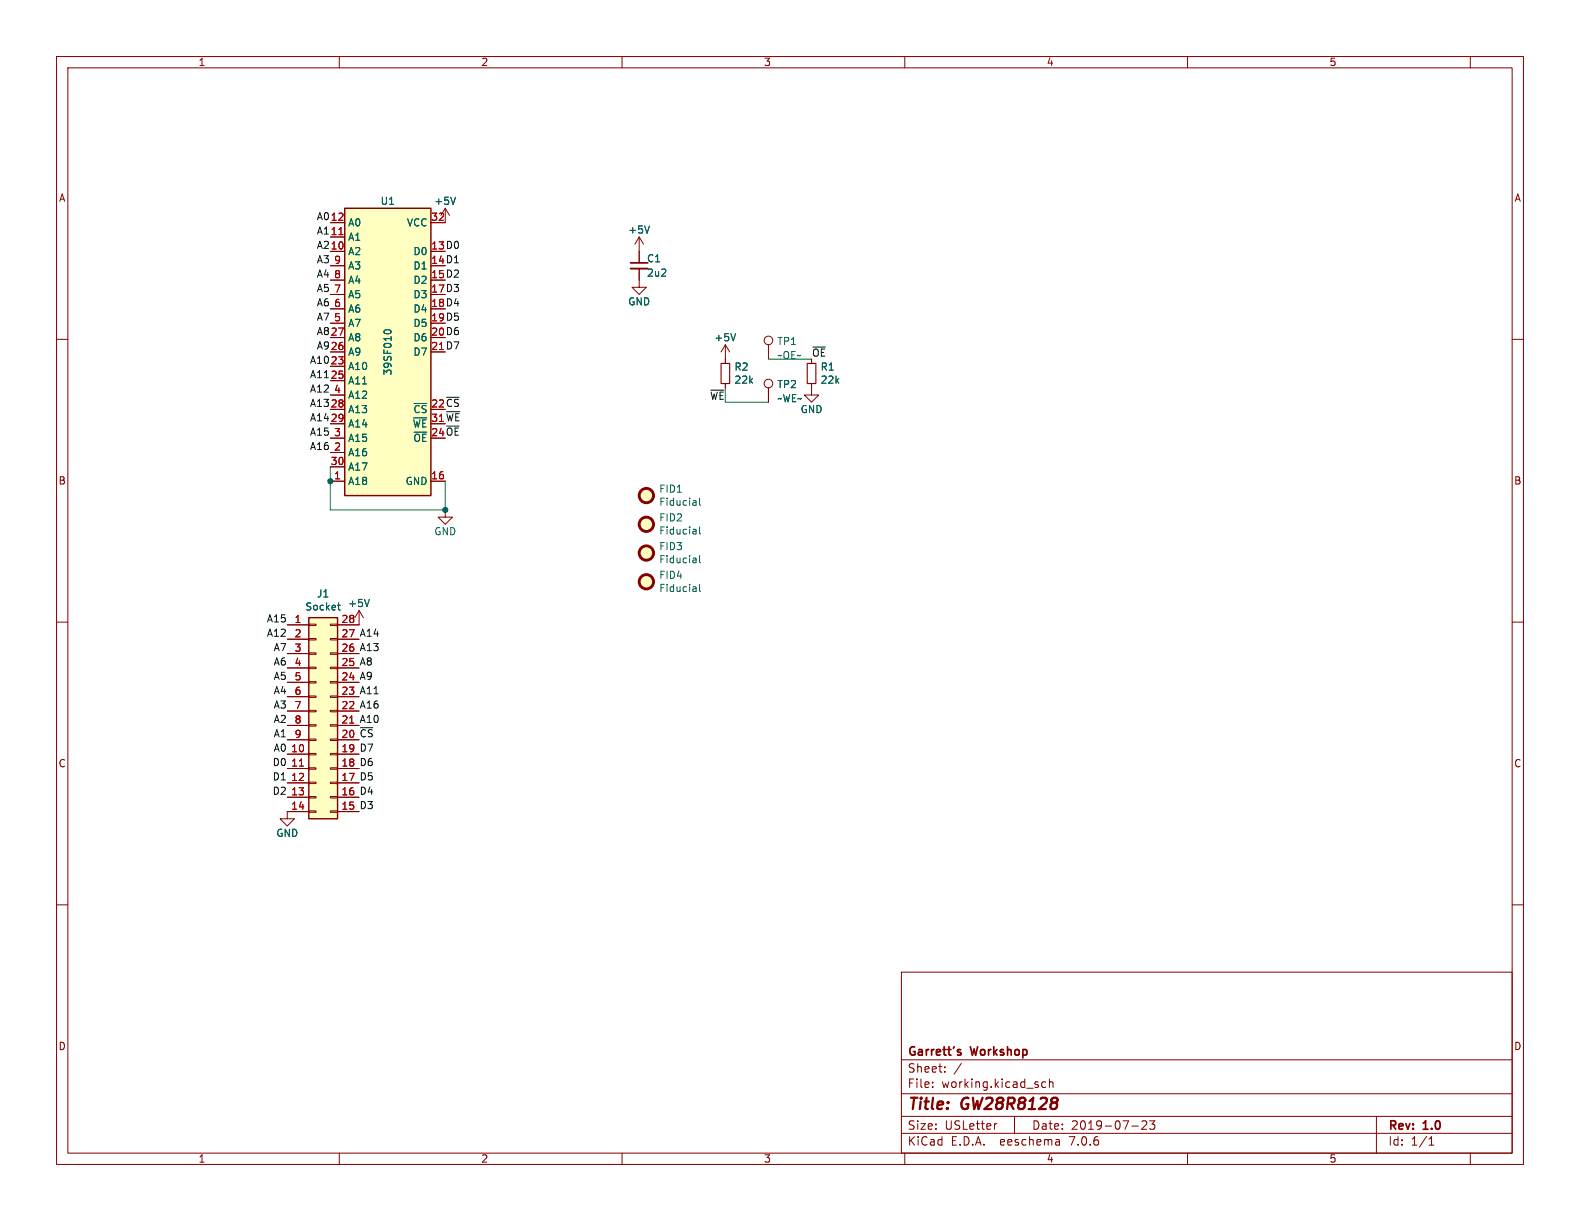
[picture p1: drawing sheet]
<svg xmlns="http://www.w3.org/2000/svg" width="279mm" height="216mm" viewBox="0 0 279 216" stroke-linecap="round" stroke-linejoin="round" font-family="sans-serif">
<g fill="none" stroke="#840000" stroke-width=".18">
<path d="M10 10h259.4v195.9h-259.4zM12 12h255.4v191.9h-255.4zM60 10v2M110 10v2M160 10v2M210 10v2M260 10v2M58.4 39.4h2.6M78.7 36.8l-.7 1.3M78.7 36.8v2.6h-2.5M78.7 36.8l.8 1.3M10 60h2"/>
<path d="M58.4 44.5h2.6M58.4 41.9h2.6M58.4 59.7h2.6M58.4 57.2h2.6M58.4 54.6h2.6M58.4 52.1h2.6M58.4 49.5h2.6M58.4 47h2.6M113 47.5v3.3h1.3l-1.3 1.3-1.2-1.3h1.2M113 41.9l-.7 1.3M113 41.9v4.6M113 41.9l.8 1.3"/>
<path d="M267.4 60h2M58.4 64.8h2.6M58.4 67.3h2.6M58.4 62.2h2.6M58.4 72.4h2.6M58.4 74.9h2.6M58.4 77.5h2.6M58.4 69.9h2.6M128.3 61l-.8 1.2M128.3 61v3.3M128.3 67.8v.8M128.3 61l.7 1.2"/>
<path d="M135.9 61v2.5M135.9 68.6v2.5M143.5 67.8v2.1h1.3l-1.3 1.2-1.3-1.2h1.3M143.5 63.5v.8M58.4 85.1h2.6M58.4 80h2.6M58.4 82.6h2.6M76.2 85.1h2.5M78.7 90.2v1.2h1.3l-1.3 1.3-1.2-1.3h1.2M10 110h2M50.8 110.5h3.8M50.8 113h3.8"/>
<path d="M50.8 118.1h3.8M50.8 115.6h3.8M54.6 118h1.3v.2h-1.3zM54.6 115.4h1.3v.3h-1.3zM54.6 112.9h1.3v.3h-1.3zM54.6 110.4h1.3v.2h-1.3zM58.4 118h1.3v.2h-1.3zM58.4 115.4h1.3v.3h-1.3zM58.4 112.9h1.3v.3h-1.3zM58.4 110.4h1.3v.2h-1.3zM59.7 113h3.8M59.7 118.1h3.8"/>
<path d="M59.7 115.6h3.8M63.5 108l-.8 1.2M63.5 108v2.5h-3.8M63.5 108l.8 1.2M267.4 110h2M50.8 133.4h3.8M50.8 135.9h3.8M50.8 138.4h3.8M50.8 130.8h3.8M50.8 128.3h3.8M50.8 125.7h3.8M50.8 123.2h3.8"/>
<path d="M50.8 120.7h3.8M54.6 138.3h1.3v.3h-1.3zM54.6 135.8h1.3v.2h-1.3zM54.6 133.2h1.3v.3h-1.3zM54.6 130.7h1.3v.2h-1.3zM54.6 128.1h1.3v.3h-1.3zM54.6 125.6h1.3v.3h-1.3zM54.6 123.1h1.3v.2h-1.3zM54.6 120.5h1.3v.3h-1.3zM58.4 138.3h1.3v.3h-1.3zM58.4 135.8h1.3v.2h-1.3zM58.4 133.2h1.3v.3h-1.3z"/>
<path d="M58.4 130.7h1.3v.2h-1.3zM58.4 128.1h1.3v.3h-1.3zM58.4 125.6h1.3v.3h-1.3zM58.4 123.1h1.3v.2h-1.3zM58.4 120.5h1.3v.3h-1.3zM59.7 133.4h3.8M59.7 135.9h3.8M59.7 138.4h3.8M59.7 130.8h3.8M59.7 128.3h3.8M59.7 125.7h3.8M59.7 123.2h3.8"/>
<path d="M59.7 120.7h3.8M10 160h2M50.8 141h3.8M54.6 143.4h1.3v.2h-1.3zM54.6 140.8h1.3v.3h-1.3zM54.6 143.5h-3.8v1.3h1.3l-1.3 1.3-1.3-1.3h1.3M58.4 143.4h1.3v.2h-1.3zM58.4 140.8h1.3v.3h-1.3zM59.7 141h3.8M59.7 143.5h3.8M267.4 160h2M159.4 171.9h108v32h-108z"/>
<path d="M159.4 197.4h108M159.4 193.4h108M159.4 187.4h108M164.9 192.1v.2M164.9 191.4v.1M167.1 189.4v.2M167.1 188.7v.1M170 188l-1.3 1.9M176.3 198.7l-.3 .1M179.4 197.4v3M184.9 191.4l-.4-.1-.3 .3v.4l.2 .2h.5M185.6 191.4l.2-.1 .3 .1 .1 .9"/>
<path d="M185.6 190.8v1.5M200.1 199.1h1.2M201.9 198.3l.6-.1 .2 .1 .1 .3-.9 1.1h.9M203.3 198.2h.9l-.5 .6 .4 .1v.6l-.2 .2h-.4l-.2-.2M243.4 197.4v6.5M60 203.9v2M110 203.9v2M159.4 200.4h108M160 203.9v2M187.3 201.6l.1 .9M187.4 202.4l-.2 .1M187.4 201.8l-.2 .1"/>
<path d="M210 203.9v2M252.7 202.5h.9M252.7 201.4l.4-.4v1.5M260 203.9v2"/>
<circle cx="135.9" cy="60.2" r=".76"/>
<circle cx="135.9" cy="67.8" r=".76"/>
</g>
<path d="M111.5 46.5h3.1M169.5 186.1h.4l.1 .3-.3 .2h-.2M169.5 185.6h.4" fill="none" stroke="#840000" stroke-width=".3"/>
<g fill="none" stroke="#006464" stroke-width=".18">
<path d="M80.6 34.9l-.5 1.2M114.8 39.9l-.4 1.3M68 58.8l-.1-.1a.68 .68 0 0 1 .6-.4 .68 .68 0 0 1 .7 .4l-.1 .1M130.1 59l-.4 1.3M123 88.6l.1 .8M123 93.6l.1 .8M123 98.7l.1 .8M123.1 99.5h-.1M123.1 99h-.1M123.1 89.3l-.1 .1M123.1 88.8l-.1 .1M123.1 94.4h-.1"/>
<path d="M123.1 93.9h-.1M123.7 98.2v1.1l.2 .2M123.7 88.1v1.1l.2 .2M123.7 93.2v1.1l.2 .1M59.7 107h.5M59.9 107.7l.3 .2M65.3 106l-.4 1.3M123 103.8l.1 .8M123.1 104.5l-.1 .1M123.1 104l-.1 .1M123.7 103.3v1.1l.2 .2"/>
</g>
<path d="M127.5 64.3h1.5v3.5h-1.5zM142.7 64.3h1.6v3.5h-1.6z" fill="none" stroke="#840000" stroke-width=".2"/>
<g fill="#ffffc2" stroke="#ffffc2" stroke-width=".18">
<path d="M54.6 109.2h5.1v35.6h-5.1z"/>
<path d="M61 36.8h15.2v50.8h-15.2z"/>
<circle cx="114.3" cy="97.8" r="1.27"/>
<circle cx="114.3" cy="87.6" r="1.27"/>
<circle cx="114.3" cy="92.7" r="1.27"/>
<circle cx="114.3" cy="102.9" r="1.27"/>
</g>
<path d="M61 36.8h15.2v50.8h-15.2zM54.6 109.2h5.1v35.6h-5.1z" fill="none" stroke="#840000" stroke-width=".25"/>
<path d="M59.9 41.5h.8M52.9 135.5h.8M61.8 127.9h.8" fill="none" stroke="#a90000" stroke-width=".18"/>
<path d="M111.5 47.5h3.1" fill="none" stroke="#840000" stroke-width=".33"/>
<g fill="none" stroke="#840000" stroke-width=".51">
<circle cx="114.3" cy="87.6" r="1.27"/>
<circle cx="114.3" cy="92.7" r="1.27"/>
<circle cx="114.3" cy="97.8" r="1.27"/>
<circle cx="114.3" cy="102.9" r="1.27"/>
</g>
<path d="M128.3 68.6v2.5h7.6M135.9 63.5h7.6M58.4 82.6v7.6h20.3v-5.1" fill="none" stroke="#009600" stroke-width=".18"/>
<g fill="#009600" stroke="#009600" stroke-width=".18">
<circle cx="58.4" cy="85.1" r=".46"/>
<circle cx="78.7" cy="90.2" r=".46"/>
</g>
<g font-size="2.8" fill="#840000">
<text x="160.4" y="196.8">Title:</text>
<text x="170.1" y="196.8">GW28R8128</text>
</g>
<g font-size="2.1" fill="#840000">
<text x="160.4" y="189.9">Sheet:</text>
<text x="160.4" y="187.1">Garrett's</text>
<text x="171.8" y="187.1">Workshop</text>
<text x="160.4" y="192.6">File:</text>
<text x="166.5" y="192.6">working.kicad_sch</text>
<text x="160.4" y="202.8">KiCad</text>
<text x="160.4" y="200">Size:</text>
<text x="167.1" y="200">USLetter</text>
<text x="168.1" y="202.8">E.D.A.</text>
<text x="177" y="202.8">eeschema</text>
<text x="182.4" y="200">Date:</text>
<text x="189.4" y="202.8">7.0.6</text>
<text x="189.4" y="200">2019-07-23</text>
<text x="245.4" y="200.2">Rev:</text>
<text x="245.4" y="202.8">Id:</text>
<text x="249.5" y="202.8">1/1</text>
<text x="251.8" y="200.2">1.0</text>
</g>
<g font-size="1.8" fill="#840000">
<text x="35" y="11.9">1</text>
<text x="85" y="11.9">2</text>
<text x="135" y="11.9">3</text>
<text x="185" y="11.9">4</text>
<text x="235" y="11.9">5</text>
<text x="10.3" y="35.9">A</text>
<text x="267.7" y="35.9">A</text>
<text x="76.2" y="44.2">13 D0</text>
<text x="76.2" y="46.7">14 D1</text>
<text x="76.2" y="49.3">15 D2</text>
<text x="76.2" y="51.8">17 D3</text>
<text x="76.2" y="54.4">18 D4</text>
<text x="76.2" y="56.9">19 D5</text>
<text x="76.2" y="59.4">20 D6</text>
<text x="76.2" y="72.1">22 ~{CS}</text>
<text x="76.2" y="77.2">24 ~{OE}</text>
<text x="76.2" y="74.7">31 ~{WE}</text>
<text x="10.3" y="85.9">B</text>
<text x="267.7" y="85.9">B</text>
<text x="10.3" y="135.9">C</text>
<text x="267.7" y="135.9">C</text>
<text x="10.3" y="185.9">D</text>
<text x="267.7" y="185.9">D</text>
<text x="35" y="205.8">1</text>
<text x="85" y="205.8">2</text>
<text x="135" y="205.8">3</text>
<text x="185" y="205.8">4</text>
<text x="235" y="205.8">5</text>
</g>
<g font-size="1.8" fill="#0f0f0f">
<text x="55.9" y="39">A012</text>
<text x="55.9" y="41.6">A111</text>
<text x="55.9" y="44.1">A210</text>
<text x="55.9" y="46.6">A3</text>
<text x="55.9" y="51.7">A5</text>
<text x="55.9" y="49.2">A4</text>
<text x="55.9" y="54.3">A6</text>
<text x="55.9" y="59.3">A827</text>
<text x="55.9" y="56.8">A7</text>
<text x="54.7" y="64.4">A10</text>
<text x="55.9" y="61.9">A926</text>
<text x="143.5" y="63.2">~{OE}</text>
<text x="54.7" y="67">A11</text>
<text x="54.7" y="69.5">A12</text>
<text x="125.5" y="70.8">~{WE}</text>
<text x="54.7" y="72">A13</text>
<text x="54.7" y="74.6">A14</text>
<text x="54.7" y="77.1">A15</text>
<text x="54.7" y="79.7">A16</text>
<text x="47.1" y="112.7">A12</text>
<text x="47.1" y="110.1">A15</text>
<text x="63.5" y="112.7">A14</text>
<text x="48.3" y="115.2">A7</text>
<text x="48.3" y="117.8">A6</text>
<text x="63.5" y="117.8">A8</text>
<text x="63.5" y="115.2">A13</text>
<text x="48.3" y="125.4">A3</text>
<text x="48.3" y="122.8">A4</text>
<text x="48.3" y="120.3">A5</text>
<text x="63.5" y="122.8">A11</text>
<text x="63.5" y="125.4">A16</text>
<text x="63.5" y="120.3">A9</text>
<text x="48.3" y="127.9">A2</text>
<text x="48.3" y="130.5">A1</text>
<text x="63.5" y="130.5">~{CS}</text>
<text x="63.5" y="127.9">A10</text>
<text x="48.1" y="135.5">D0</text>
<text x="48.3" y="133">A0</text>
<text x="63.5" y="135.5">D6</text>
<text x="63.5" y="133">D7</text>
<text x="48.1" y="140.6">D2</text>
<text x="48.1" y="138.1">D1</text>
<text x="63.5" y="140.6">D4</text>
<text x="63.5" y="143.2">D3</text>
<text x="63.5" y="138.1">D5</text>
</g>
<g font-size="1.8" fill="#a90000">
<text x="58.4" y="41.7">11</text>
<text x="58.4" y="39.1">12</text>
<text x="76.2" y="39.1">32</text>
<text x="58.4" y="44.2">10</text>
<text x="59" y="46.7">9</text>
<text x="76.2" y="44.2">13</text>
<text x="76.2" y="46.7">14</text>
<text x="59" y="51.8">7</text>
<text x="59" y="49.3">8</text>
<text x="76.2" y="49.3">15</text>
<text x="76.2" y="51.8">17</text>
<text x="58.4" y="59.4">27</text>
<text x="59" y="56.9">5</text>
<text x="59" y="54.4">6</text>
<text x="76.2" y="54.4">18</text>
<text x="76.2" y="56.9">19</text>
<text x="76.2" y="59.4">20</text>
<text x="58.4" y="64.5">23</text>
<text x="58.4" y="62">26</text>
<text x="76.2" y="62">21 D7</text>
<text x="76.2" y="62">21</text>
<text x="58.4" y="67.1">25</text>
<text x="59" y="69.6">4</text>
<text x="58.4" y="72.1">28</text>
<text x="58.4" y="74.7">29</text>
<text x="59" y="77.2">3</text>
<text x="72.9" y="75.8">~{WE}</text>
<text x="76.2" y="72.1">22</text>
<text x="76.2" y="77.2">24</text>
<text x="76.2" y="74.7">31</text>
<text x="58.4" y="82.3">30</text>
<text x="59" y="79.8">2</text>
<text x="59" y="84.8">1</text>
<text x="76.2" y="84.8">16</text>
<text x="52" y="110.2">1</text>
<text x="52" y="112.8">2</text>
<text x="60.3" y="112.8">27</text>
<text x="60.3" y="110.2">28</text>
<text x="52" y="115.3">3</text>
<text x="52" y="117.9">4</text>
<text x="60.3" y="117.9">25</text>
<text x="60.3" y="115.3">26</text>
<text x="52" y="120.4">5</text>
<text x="52" y="122.9">6</text>
<text x="52" y="125.5">7</text>
<text x="60.3" y="125.5">22</text>
<text x="60.3" y="122.9">23</text>
<text x="60.3" y="120.4">24</text>
<text x="52" y="128">8</text>
<text x="52" y="130.6">9</text>
<text x="60.3" y="130.6">20</text>
<text x="60.3" y="128">21</text>
<text x="51.4" y="133.1">10</text>
<text x="51.4" y="135.6">11</text>
<text x="60.3" y="135.6">18</text>
<text x="60.3" y="133.1">19</text>
<text x="51.4" y="138.2">12</text>
<text x="51.4" y="140.7">13</text>
<text x="51.4" y="143.3">14</text>
<text x="60.3" y="143.3">15</text>
<text x="60.3" y="140.7">16</text>
<text x="60.3" y="138.2">17</text>
</g>
<g font-size="1.8" fill="#006464">
<text x="61.5" y="40.2">A0</text>
<text x="67.2" y="36.4">U1</text>
<text x="71.9" y="40.2">VCC</text>
<text x="76.7" y="36.4">+5V</text>
<text x="111" y="41.5">+5V</text>
<text x="61.5" y="45.3">A2</text>
<text x="61.5" y="42.8">A1</text>
<text x="61.5" y="47.9">A3</text>
<text x="73" y="45.3">D0</text>
<text x="73" y="47.9">D1</text>
<text x="114.3" y="46.6">C1</text>
<text x="61.5" y="52.9">A5</text>
<text x="61.5" y="50.4">A4</text>
<text x="73" y="50.4">D2</text>
<text x="73" y="52.9">D3</text>
<text x="114.3" y="49.1">2u2</text>
<text x="61.5" y="58">A7</text>
<text x="61.5" y="55.5">A6</text>
<text x="73" y="55.5">D4</text>
<text x="73" y="58">D5</text>
<text x="111" y="54.2">GND</text>
<text x="61.5" y="65.6">A10</text>
<text x="61.5" y="63.1">A9</text>
<text x="61.5" y="60.6">A8</text>
<text x="73" y="60.6">D6</text>
<text x="73" y="63.1">D7</text>
<text x="126.2" y="60.6">+5V</text>
<text x="129.8" y="65.7">R2</text>
<text x="137.4" y="61.2">TP1</text>
<text x="137.4" y="63.7">~OE~</text>
<text x="145" y="65.7">R1</text>
<text x="61.5" y="68.2">A11</text>
<text x="61.5" y="70.7">A12</text>
<text x="69.4" y="66.5" transform="rotate(-90 69.4 66.5)">39SF010</text>
<text x="129.8" y="68">22k</text>
<text x="137.4" y="68.8">TP2</text>
<text x="137.4" y="71.3">~WE~</text>
<text x="145" y="68">22k</text>
<text x="61.5" y="73.3">A13</text>
<text x="61.5" y="75.8">A14</text>
<text x="73" y="73.3">~{CS}</text>
<text x="141.5" y="73.3">GND</text>
<text x="61.5" y="80.9">A16</text>
<text x="61.5" y="78.3">A15</text>
<text x="61.5" y="83.4">A17</text>
<text x="73" y="78.3">~{OE}</text>
<text x="61.5" y="86">A18</text>
<text x="71.6" y="86">GND</text>
<text x="116.5" y="87.3">FID1</text>
<text x="116.5" y="89.6">Fiducial</text>
<text x="76.7" y="94.8">GND</text>
<text x="116.5" y="92.4">FID2</text>
<text x="116.5" y="94.7">Fiducial</text>
<text x="116.5" y="97.5">FID3</text>
<text x="116.5" y="99.8">Fiducial</text>
<text x="56" y="105.8">J1</text>
<text x="61.5" y="107.5">+5V</text>
<text x="116.5" y="102.6">FID4</text>
<text x="116.5" y="104.9">Fiducial</text>
<text x="53.9" y="108.2">Socket</text>
<text x="48.8" y="148.2">GND</text>
</g>
</svg>
